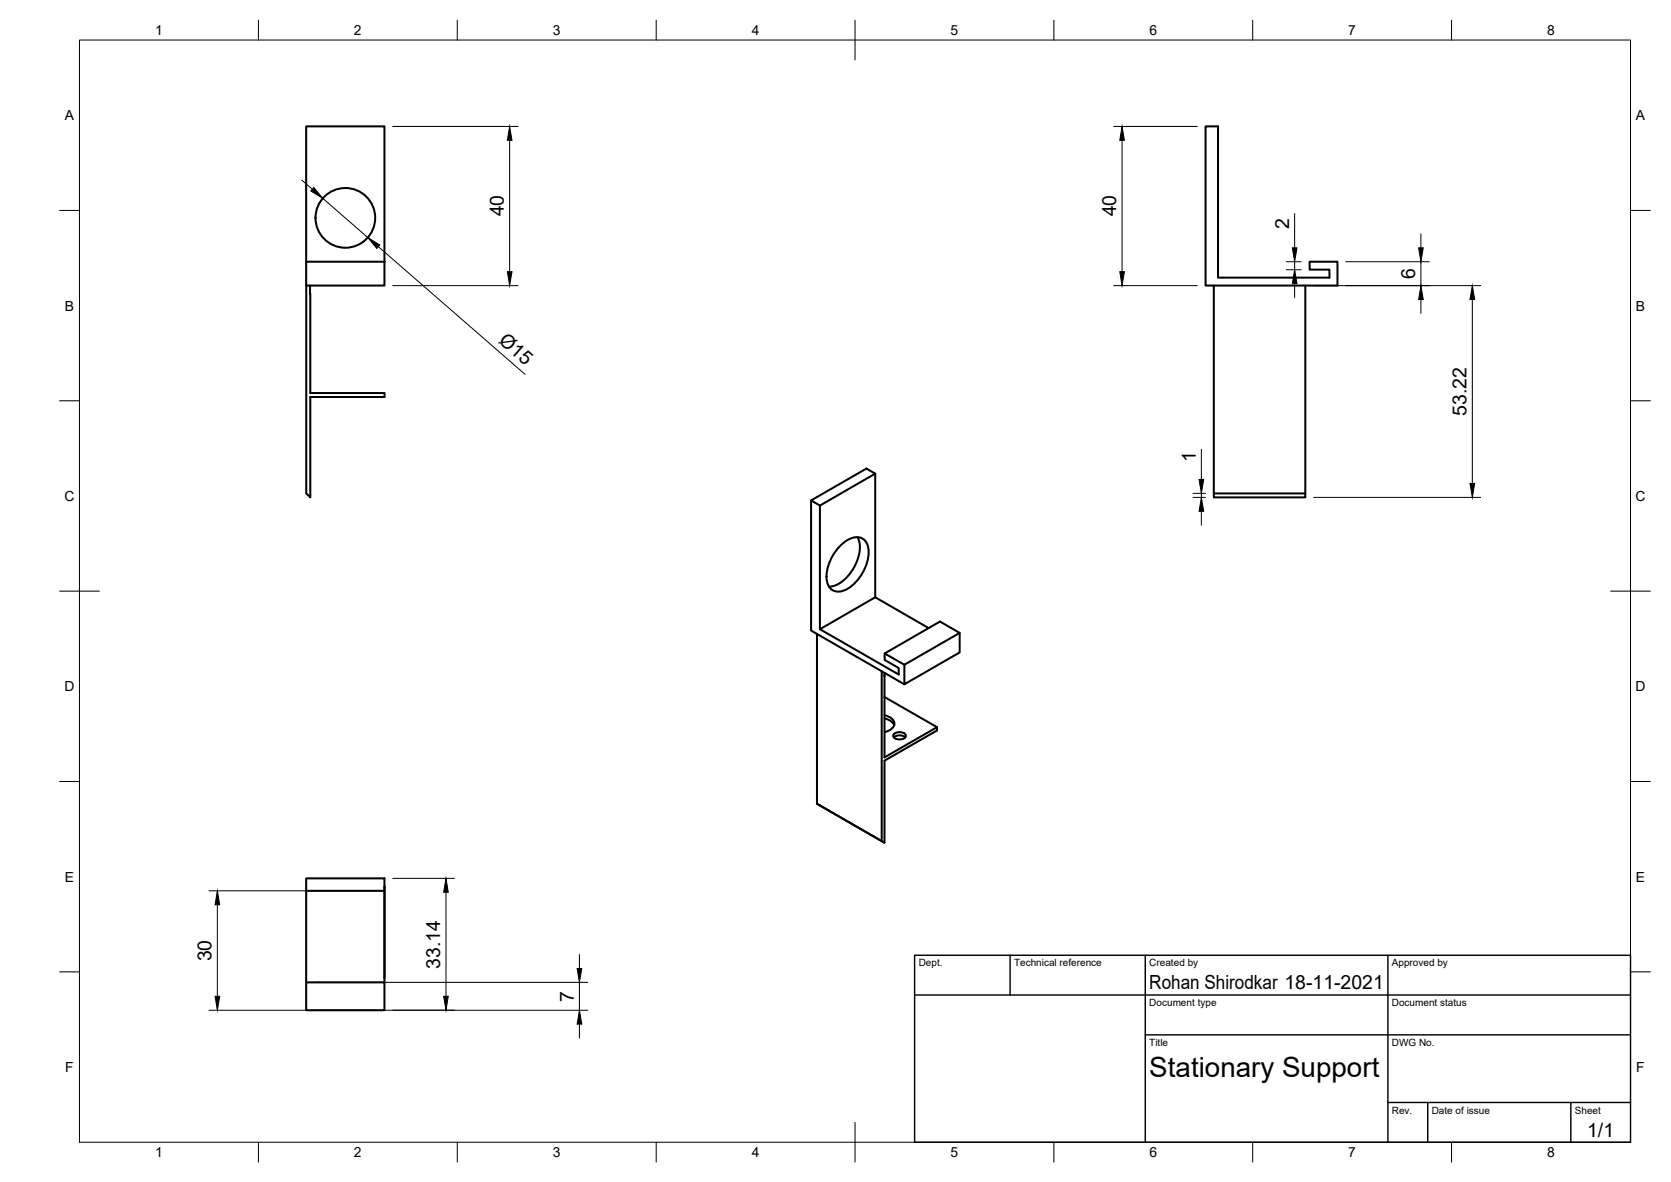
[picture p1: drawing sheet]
<svg xmlns="http://www.w3.org/2000/svg" width="420mm" height="297mm" viewBox="0 0 420 297" stroke-linecap="round" stroke-linejoin="round" font-family="sans-serif">
<!-- layer: Visible -->
<g fill="none" stroke="#000" stroke-width=".51">
<path d="M303.1 31.8h3.2v38h28v-2h-5v-2h7v6h-33.2zM77 65.8h19.7v6h-19.7zM77 65.8v-34h19.7v34M77 71.8v52.2l1 1v-25.2h18.7v-1h-18.7v-27M305.2 71.8v53.2h23v-1h-23M328.2 71.8v52.2M220.1 119v31.1M203.9 125.8l13.9-8 2.3 1.2-13.9 8zM203.9 125.8v32.7l23.5 13.5M206.2 127v31.1M211.6 136.8a4.9 4.9 0 0 1 5.3-1.5 4.2 4.2 0 0 1 1.5 4.4 11.5 11.5 0 0 1-6.1 8.7 2.97 2.97 0 0 1-4.4-2.6 11.4 11.4 0 0 1 3.7-9zM215.6 135a8 8 0 0 1-.9 7.7 8.4 8.4 0 0 1-6.3 4.7"/>
<path d="M205.4 159.3v42.7l17 9.8v-20.6l13.2-7.6v-.9M233.5 157.8l-13.4-7.7-13.9 8 19.8 11.4v-1.6l-3.6-2.1v-1.6l13.9-8 5 2.9-13.9 8-5-2.9M241.3 159.1v4.9l-13.9 8v-4.9M221.7 168.7v42.7M222.4 169.1v.8M222.4 169.9v20.4l13.2-7.6-13.2-7.5M222.4 179.7a2.45 2.45 0 0 1 2.4 2.6 3 3 0 0 1-2.4 1.7M222.4 180.5l1.6 .7 .8 1.1M224.7 185.3a2.26 2.26 0 0 1 2.9 0M224.7 184.5a2.08 2.08 0 0 1 3.1 .3 1.38 1.38 0 0 1-1.9 1 .96 .96 0 0 1-1-.2 .96 .96 0 0 1-.2-1.1zM205.4 202l17 9.8M77 220.7h19.7v3.2h-19.7z"/>
<path d="M77 223.9v23M96.7 223.9v23M96.7 222.8h.1M96.7 222.8v23M77 246.9h19.7v7h-19.7z"/>
<circle cx="86.8" cy="54.8" r="7.5"/>
</g>
<!-- layer: Border -->
<g fill="none" stroke="#000" stroke-width=".25">
<path d="M20 10.1h390v276.9h-390zM65 5.1v5M115 5.1v5M165 5.1v5M215 5.1v10M265 5.1v5M315 5.1v5M365 5.1v5M15 52.9h5M410 52.9h5M15 100.7h5M410 100.7h5"/>
<path d="M15 148.6h10M405 148.6h10M15 196.4h5M410 196.4h5M15 244.2h5M410 244.2h5M65 287v5M115 287v5M165 287v5M215 282.1v9.9M265 287v5M315 287v5"/>
<path d="M365 287v5"/>
</g>
<!-- layer: TitleBlock -->
<path d="M230 240.1h180v46.9h-180zM230 250h180M254 240.1v9.9M288 240.1v46.9M349 240.1v46.9M288 260.1h122M349 277.1h61M359 277.1v9.9M395 277.1v9.9" fill="none" stroke="#000" stroke-width=".36"/>
<!-- layer: Dimensions -->
<g fill="none" stroke="#000" stroke-width=".25">
<path d="M98.7 31.8h31.6M128.1 35.3v33M280 31.8h21M282.1 35.3v33M75.9 45.3l2.6 2.2M81.2 49.9l11.3 9.8M325.5 53.7v8.6M357.3 58.8v3.5M95.1 62l36.9 32.1M98.7 71.8h31.6M280 71.8h21M323.4 65.8h3.8"/>
<path d="M323.4 67.8h3.8M325.5 65.8v2M325.5 71.3v3.5M330.3 71.8h42M338.4 65.8h21M357.3 65.8v6M357.3 75.3v3.5M370.2 75.3v46.2M302.1 112.9v7.6M300 125h3.1M300 124h3.1M302.1 124v1"/>
<path d="M302.1 128.5v3.5M330.3 125h42M52.6 223.9h42M54.7 227.4v23M98.7 220.7h15.5M112.1 224.2v26.2M145.7 239.9v3.5M52.6 253.9h95.2M79.1 246.9h68.7M145.7 246.9v7M145.7 257.4v3.5"/>
</g>
<g fill="#000" stroke="#000" stroke-width=".25">
<path d="M128.1 31.8l.6 3.5h-1.1zM282.1 31.8l.6 3.5h-1.1zM78.9 47.1l2.3 2.8-3.1-1.9zM92.5 59.7l3 1.9-.8 .8zM127.6 68.3h1.1l-.6 3.5zM281.6 68.3h1.1l-.6 3.5zM325.5 67.8l.6 3.5h-1.1zM325 62.3h1.1l-.6 3.5zM356.7 62.3h1.2l-.6 3.5zM357.3 71.8l.6 3.5h-1.2zM370.2 71.8l.6 3.5h-1.2zM302.1 125l.6 3.5h-1.2z"/>
<path d="M301.5 120.5h1.2l-.6 3.5zM369.6 121.5h1.2l-.6 3.5zM54.7 223.9l.5 3.5h-1.1zM112.1 220.7l.6 3.5h-1.2zM54.1 250.4h1.1l-.5 3.5zM111.5 250.4h1.2l-.6 3.5zM145.1 243.4h1.2l-.6 3.5zM145.7 253.9l.6 3.5h-1.2z"/>
</g>
<text font-size="7" x="289" y="270.6">Stationary Support</text>
<g font-size="4.9">
<text x="126.7" y="54.4" transform="rotate(-90 126.7 54.4)">40</text>
<text x="280.7" y="54.4" transform="rotate(-90 280.7 54.4)">40</text>
<text x="324.1" y="57.5" transform="rotate(-90 324.1 57.5)">2</text>
<text x="355.8" y="70.1" transform="rotate(-90 355.8 70.1)">6</text>
<text x="125.2" y="86" transform="rotate(41 125.2 86)">Ø15</text>
<text x="368.7" y="104.5" transform="rotate(-90 368.7 104.5)">53.22</text>
<text x="300.7" y="116.1" transform="rotate(-90 300.7 116.1)">1</text>
<text x="53.2" y="241.6" transform="rotate(-90 53.2 241.6)">30</text>
<text x="110.7" y="243.4" transform="rotate(-90 110.7 243.4)">33.14</text>
<text x="144.3" y="251.7" transform="rotate(-90 144.3 251.7)">7</text>
<text x="289" y="248.5">Rohan Shirodkar 18-11-2021</text>
<text x="399.1" y="285.7">1/1</text>
</g>
<g font-size="3.5">
<text x="39" y="8.8">1</text>
<text x="89" y="8.8">2</text>
<text x="139" y="8.8">3</text>
<text x="189" y="8.8">4</text>
<text x="239" y="8.8">5</text>
<text x="289" y="8.8">6</text>
<text x="339" y="8.8">7</text>
<text x="389" y="8.8">8</text>
<text x="16.3" y="30.2">A</text>
<text x="411.3" y="30.2">A</text>
<text x="16.3" y="78">B</text>
<text x="411.3" y="78">B</text>
<text x="16.2" y="125.9">C</text>
<text x="411.2" y="125.9">C</text>
<text x="16.2" y="173.7">D</text>
<text x="411.2" y="173.7">D</text>
<text x="16.3" y="221.6">E</text>
<text x="411.3" y="221.6">E</text>
<text x="16.4" y="269.4">F</text>
<text x="411.4" y="269.4">F</text>
<text x="39" y="290.8">1</text>
<text x="89" y="290.8">2</text>
<text x="139" y="290.8">3</text>
<text x="189" y="290.8">4</text>
<text x="239" y="290.8">5</text>
<text x="289" y="290.8">6</text>
<text x="339" y="290.8">7</text>
<text x="389" y="290.8">8</text>
</g>
<g font-size="2.5">
<text x="231" y="242.9">Dept.</text>
<text x="255" y="242.9">Technical reference</text>
<text x="289" y="242.9">Created by</text>
<text x="350" y="242.9">Approved by</text>
<text x="289" y="252.8">Document type</text>
<text x="350" y="252.8">Document status</text>
<text x="289" y="262.9">Title</text>
<text x="350" y="262.9">DWG No.</text>
<text x="350" y="279.9">Rev.</text>
<text x="360" y="279.9">Date of issue</text>
<text x="396" y="279.9">Sheet</text>
</g>
</svg>
